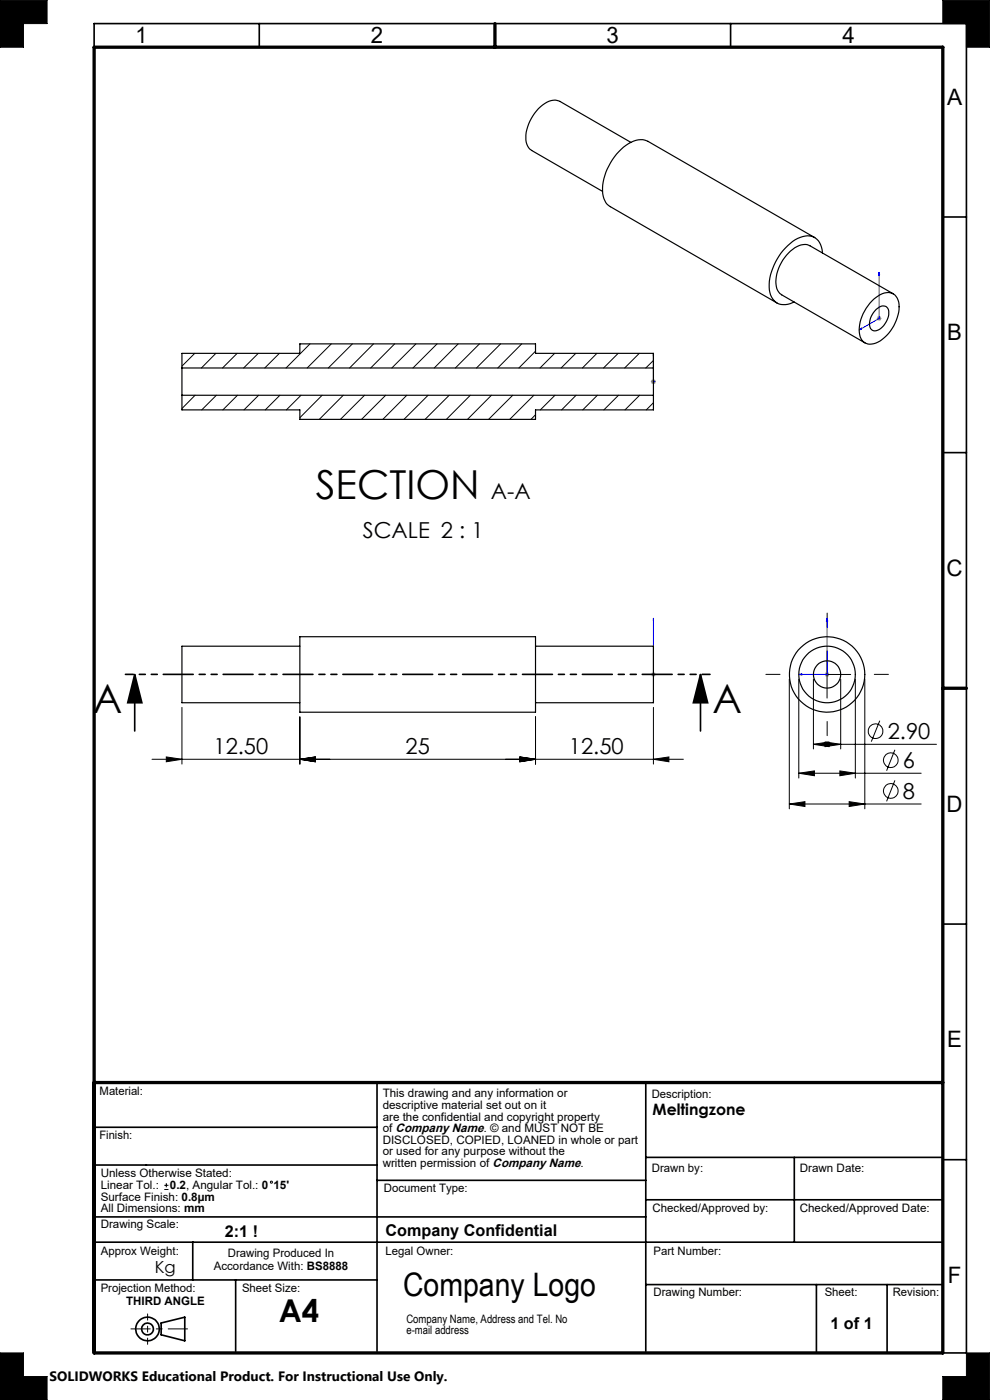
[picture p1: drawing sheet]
<svg xmlns="http://www.w3.org/2000/svg" width="210mm" height="297mm" viewBox="0 0 210 297" stroke-linecap="round" stroke-linejoin="round" font-family="sans-serif">
<g fill="none" stroke="#000" stroke-width=".35">
<path d="M20 10v-5h185v282h-5M55 5v5M155 5v5M200 46h5M200 96h5M200 196h5M20 239.1h60M80 229.7v57M137 229.7v57M20 258.2h117M20 247.2h60M80 250.4h57"/>
<path d="M137 254.5h63M137 245.5h63M168.5 245.5v18M200 246h5M20 271.5h60M20 263.5h180M40.9 263.5v8M50 271.5v15.2M137 272.5h63M173.2 272.5v14.5M188.2 272.5v14.5M34.2 280.7l5-1.3v5l-5-1.2z"/>
<circle cx="31.3" cy="281.9" r="1.25"/>
<circle cx="31.3" cy="281.9" r="2.5"/>
</g>
<path d="M138.6 131.2v.5v-.5M138.6 131.2v11.9M138.6 142.9v.3zM138.6 143.1h.1" fill="none" stroke="#00f" stroke-width=".21"/>
<path d="M138.1 143.1h1M138.3 142.7l.7 .7M138.6 142.6v1M139 142.7l-.7 .7" fill="none" stroke="#808080" stroke-width=".21"/>
<path d="M27.8 281.9h12" fill="none" stroke="#000" stroke-width=".21" stroke-dasharray="15.2 1.3 1.3 1.3" stroke-dashoffset="11.1"/>
<path d="M31.3 278.7v6.5" fill="none" stroke="#000" stroke-width=".21" stroke-dasharray="15.2 1.3 1.3 1.3" stroke-dashoffset="13.9"/>
<path d="M0 0h10v5h-5v5h-5zM200 0h10v10h-5v-5h-5zM0 287h5v5h5v5h-10zM205 287h5v10h-10v-5h5z" fill="none" stroke="#000" stroke-width=".21"/>
<path d="M20 10h180v277h-180zM105 5v5M200 146h5M20 229.7h180" fill="none" stroke="#000" stroke-width=".7"/>
<path d="M138.6 142.9v.3zM138.6 131.2v.5z" fill="#00f"/>
<path d="M0 0v10h5v-5h5v-5zM0 287v10h10v-5h-5v-5zM205 287v5h-5v5h10v-10zM200 0v5h5v5h5v-10z" fill-rule="evenodd" fill="#000"/>
<g fill="none" stroke="#000" stroke-width=".21">
<path d="M175.4 138.1v10M38.6 150.1v12M63.6 152.1v10M113.6 152.1v10M138.6 150.1v12M167.4 144.1v27.5M169.4 144.1v21M170.4 143.1h10M172.5 157.9l3.3-.5v1zM172.5 144.1v14.8M172.5 157.9h26.1M175 157.4l3.3 .5-3.3 .5z"/>
<path d="M178.3 144.1v14.8M181.4 144.1v21M183.4 144.1v27.5M186.6 152.9l-1.8 4.4M189.8 159.1l-1.7 4.4M32.2 161.1h112.8M35.3 160.6l3.3 .5-3.3 .5zM63.6 161.1l3.3-.5v1zM110.3 160.6l3.3 .5-3.3 .5zM138.6 161.1l3.3-.5v1zM167.4 170.6l3.3-.5v1zM167.4 170.6h28"/>
<path d="M169.4 164l3.4-.5v1.1zM169.4 164h26M178.2 163.5l3.2 .5-3.2 .6zM180.1 170.1l3.3 .5-3.3 .5zM189.8 165.6l-1.7 4.4M34.9 252.3h.8M34.9 251.5h.8M35.3 251v.9"/>
<circle cx="185.7" cy="155.1" r="1.56"/>
<circle cx="188.9" cy="167.8" r="1.56"/>
<circle cx="189" cy="161.3" r="1.55"/>
<circle cx="57.6" cy="250.8" r=".22"/>
</g>
<path d="M28.6 143.1l1.5 6h-3zM28.6 143.1v12M148.6 143.1l1.5 6h-3zM148.6 143.1v12" fill="none" stroke="#000" stroke-width=".35"/>
<path d="M186.5 57.8v9.8l-4.2 2.4M186.5 57.8l.1 .4-.2 .1zM138.6 75v6M138.6 75v.6v-.6M182.3 70l.4-.4v.2zM138.6 81h.1M138.6 80.8v.3zM175.4 131.2v11.9h-5.9M175.4 131.2l.2 .5h-.3zM169.5 143.1l.6-.2v.3z" fill="none" stroke="#00f" stroke-width=".21"/>
<path d="M186 67.6h1M186.1 67.2l.7 .7M186.5 67v1M186.8 67.2l-.7 .7M138.1 81h1M138.3 80.6l.7 .7M138.6 80.5v1M139 80.6l-.7 .7M174.9 143.1h1M175.1 142.7l.7 .7M175.4 142.6v1M175.8 142.7l-.7 .7" fill="none" stroke="#808080" stroke-width=".21"/>
<path d="M175.5 133.1v-3M165.5 143.1h-3M175.5 153.1v3M185.5 143.1h3" fill="none" stroke="#000" stroke-width=".21" stroke-dasharray="15.2 1.3 1.3 1.3"/>
<path d="M150.6 143.1h-124" fill="none" stroke="#000" stroke-width=".35" stroke-dasharray="6.3 1.3 1.3 1.3 1.3 1.3" stroke-dashoffset="4.7"/>
<path d="M148.6 143.1l1.5 6h-3zM28.6 143.1l1.5 6h-3z" fill="#000"/>
<g fill="#00f">
<path d="M182.3 70l.4-.2v-.2zM186.5 57.8l-.1 .5 .2-.1zM138.6 75v.6zM138.6 80.8v.3zM138.6 75v.6zM138.6 80.8v.3z"/>
<path d="M169.5 143.1l.6 .1v-.3zM175.4 131.2l-.1 .5h.3z"/>
</g>
<path d="M35.3 160.6l3.3 .5-3.3 .5zM63.6 161.1l3.3-.5v1zM63.6 161.1l3.3-.5v1zM110.3 160.6l3.3 .5-3.3 .5zM110.3 160.6l3.3 .5-3.3 .5zM138.6 161.1l3.3-.5v1zM172.5 157.9l3.3-.5v1zM175 157.4l3.3 .5-3.3 .5zM169.4 164l3.4-.5v1.1zM178.2 163.5l3.2 .5-3.2 .6zM167.4 170.6l3.3-.5v1zM180.1 170.1l3.3 .5-3.3 .5z" fill="#000"/>
<g fill="none" stroke="#000" stroke-width=".25">
<path d="M133.8 30.2l-15-8.7a3.7 3.7 0 0 0-4.1 1.1 9 9 0 0 0-3.1 7.6l.5 1.2 .7 .5 15 8.7M172.8 50.4l-35.4-20.4a4.4 4.4 0 0 0-4.6 .8 11.8 11.8 0 0 0-4.8 10.8l.3 1a2.39 2.39 0 0 0 1.2 1.2l35.3 20.5M174.4 53.7a3.3 3.3 0 0 0-4.7-3.3 12 12 0 0 0-6.5 11.1 3.2 3.2 0 0 0 4.9 2.7l.4-.1M38.6 78.1v5.8M38.6 78.1v-3.1h25v-2h50v2h25v3.1M38.6 78.1h100M138.6 78.1v5.8M185.3 63.5a4 4 0 0 1 3.9-1.3 3 3 0 0 1 1.5 3.4 8.8 8.8 0 0 1-5.4 7.3 2.34 2.34 0 0 1-3-2.4 9.2 9.2 0 0 1 3-7zM185.8 65.6a1.63 1.63 0 0 1 2.3-.4 2.99 2.99 0 0 1-.4 3.6 2.37 2.37 0 0 1-2.7 1.3 2.57 2.57 0 0 1 0-3.4zM189.5 62.3l-17.7-10.2a3.7 3.7 0 0 0-4.1 1.2 8.6 8.6 0 0 0-2.9 7.9l.6 1.1 .4 .2 17.7 10.2M38.6 83.9v3.1h25v2h50v-2h25v-3.1M38.6 83.9h100"/>
<path d="M63.6 135.1h50v16h-50zM63.6 137.1h-25v12h25M113.6 137.1h25v12h-25"/>
<circle cx="175.4" cy="143.1" r="2.89"/>
<circle cx="175.4" cy="143.1" r="6"/>
<circle cx="175.4" cy="143.1" r="8"/>
</g>
<g fill="none" stroke="#000" stroke-width=".21">
<path d="M41.3 75l-2.7 2.7M45.8 75l-3.1 3.1M50.3 75l-3.1 3.1M54.8 75l-3.1 3.1M59.3 75l-3.1 3.1M65.8 73l-5.1 5.1M70.3 73l-5.1 5.1M74.8 73l-5.2 5.1M79.2 73l-5 5.1M83.7 73l-5.1 5.1M88.2 73l-5.1 5.1M92.7 73l-5.1 5.1"/>
<path d="M97.2 73l-5.1 5.1M101.7 73l-5.1 5.1M106.2 73l-5.1 5.1M110.7 73l-5.1 5.1M113.6 74.5l-3.5 3.6M117.7 75l-3.2 3.1M122.1 75l-3.1 3.1M126.6 75l-3.1 3.1M131.1 75l-3.1 3.1M135.6 75l-3.1 3.1M138.6 76.5l-1.6 1.6M41.4 83.9l-2.8 2.8"/>
<path d="M45.9 83.9l-3.1 3.1M50.4 83.9l-3.1 3.1M54.9 83.9l-3.1 3.1M59.4 83.9l-3.1 3.1M63.9 83.9l-3.2 3.1M68.3 83.9l-4.7 4.7M72.8 83.9l-5.1 5.1M77.3 83.9l-5.1 5.1M81.8 83.9l-5.1 5.1M86.3 83.9l-5.1 5.1M90.8 83.9l-5.1 5.1M95.3 83.9l-5.1 5.1"/>
<path d="M99.8 83.9l-5.1 5.1M104.2 83.9l-5 5.1M108.8 83.9l-5.2 5.1M113.2 83.9l-5.1 5.1M113.6 88l-1 1M117.7 83.9l-3.1 3.1M122.2 83.9l-3.1 3.1M126.7 83.9l-3.1 3.1M131.2 83.9l-3.1 3.1M135.7 83.9l-3.1 3.1M138.6 85.4l-1.5 1.6"/>
</g>
<g font-size="8.5">
<text x="67" y="105.9">SECTION</text>
<text x="19.7" y="151.3">A</text>
<text x="151.1" y="151.3">A</text>
</g>
<text font-size="6.9" x="85.5" y="274.9">Company Logo</text>
<text font-size="6.7" x="59.2" y="280.6">A4</text>
<g font-size="4.8">
<text x="28.7" y="9.2">1</text>
<text x="78.7" y="9.2">2</text>
<text x="128.7" y="9.2">3</text>
<text x="178.7" y="9.2">4</text>
<text x="200.9" y="22.2">A</text>
<text x="200.9" y="72.2">B</text>
<text x="200.8" y="122.2">C</text>
<text x="200.8" y="172.2">D</text>
<text x="200.9" y="222.2">E</text>
<text x="201.1" y="272.2">F</text>
</g>
<g font-size="4.7">
<text x="104.1" y="105.9">A-A</text>
<text x="77" y="114.1">SCALE 2 : 1</text>
<text x="45.3" y="160.1">12.50</text>
<text x="86" y="160.1">25</text>
<text x="120.7" y="160.1">12.50</text>
<text x="188.3" y="156.8">2.90</text>
<text x="191.5" y="163">6</text>
<text x="191.5" y="169.5">8</text>
</g>
<text font-size="3.5" x="32.8" y="270.2">Kg</text>
<g font-size="3.4">
<text x="47.7" y="262.3">2:1 !</text>
<text x="81.8" y="262.2">Company Confidential</text>
<text x="176.2" y="281.9">1 of 1</text>
</g>
<text font-size="3.3" x="138.4" y="236.6">Meltingzone</text>
<text font-size="2.9" x="10.5" y="292.9">SOLIDWORKS Educational Product. For Instructional Use Only.</text>
<g font-size="2.5">
<text x="21.1" y="232.3">Material:</text>
<text x="81.2" y="232.8">This drawing and any information or</text>
<text x="138.3" y="233">Description:</text>
<text x="81.2" y="235.2">descriptive material set out on it</text>
<text x="81.2" y="237.7">are the confidential and copyright property</text>
<text x="21.1" y="241.7">Finish:</text>
<text x="81.2" y="240.2">of Company Name. © and MUST NOT BE</text>
<text x="81.2" y="242.7">DISCLOSED, COPIED, LOANED in whole or part</text>
<text x="81.2" y="245.1">or used for any purpose without the</text>
<text x="21.4" y="249.8">Unless Otherwise Stated:</text>
<text x="81.2" y="247.6">written permission of Company Name.</text>
<text x="138.3" y="248.5">Drawn by:</text>
<text x="169.6" y="248.5">Drawn Date:</text>
<text x="21.4" y="252.3">Linear Tol.:</text>
<text x="21.4" y="254.7">Surface Finish: 0.8µm</text>
<text x="21.4" y="257.2">All Dimensions: mm</text>
<text x="36.1" y="252.3">0.2, Angular Tol.: 0</text>
<text x="58" y="252.3">15'</text>
<text x="81.4" y="252.9">Document Type:</text>
<text x="138.4" y="257.2">Checked/Approved by:</text>
<text x="169.6" y="257.2">Checked/Approved Date:</text>
<text x="21.4" y="260.6">Drawing Scale:</text>
<text x="21.4" y="266.2">Approx Weight:</text>
<text x="45.4" y="269.5">Accordance With: BS8888</text>
<text x="48.3" y="266.7">Drawing Produced In</text>
<text x="81.8" y="266.2">Legal Owner:</text>
<text x="138.6" y="266.2">Part Number:</text>
<text x="21.4" y="274.1">Projection Method:</text>
<text x="51.3" y="274">Sheet Size:</text>
<text x="138.6" y="274.9">Drawing Number:</text>
<text x="174.9" y="274.9">Sheet:</text>
<text x="189.4" y="274.9">Revision:</text>
<text x="26.8" y="276.9">THIRD ANGLE</text>
<text x="86.2" y="280.6">Company Name, Address and Tel. No</text>
<text x="86.2" y="283">e-mail address</text>
</g>
</svg>
